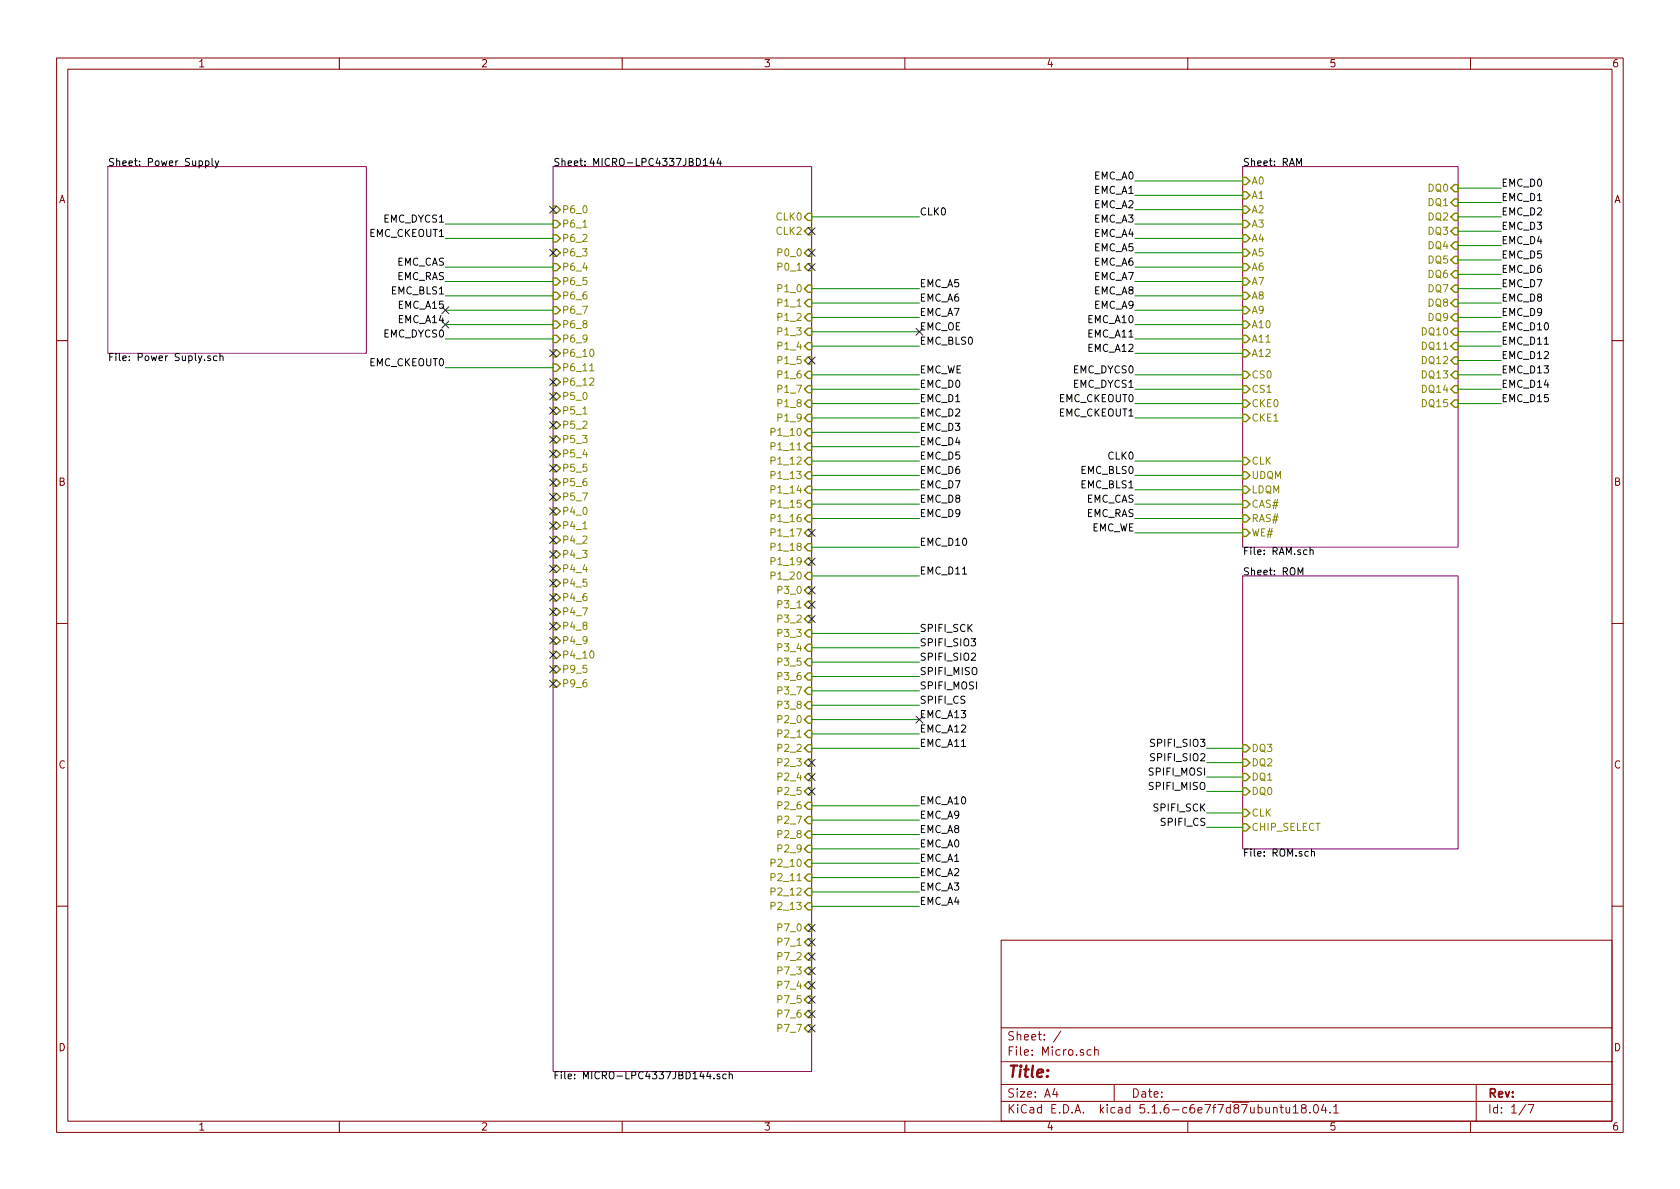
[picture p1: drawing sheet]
EESchema Schematic File Version 4
EELAYER 30 0
EELAYER END
$Descr A4 11693 8268
encoding utf-8
Sheet 1 7
Title ""
Date ""
Rev ""
Comp ""
Comment1 ""
Comment2 ""
Comment3 ""
Comment4 ""
$EndDescr
$Sheet
S 3850 1150 1800 6300
U 5F5D97EE
F0 "MICRO-LPC4337JBD144" 50
F1 "MICRO-LPC4337JBD144.sch" 50
F2 "P0_0" I R 5650 1750 50 
F3 "P0_1" I R 5650 1850 50 
F4 "P1_0" I R 5650 2000 50 
F5 "P1_1" I R 5650 2100 50 
F6 "P1_2" I R 5650 2200 50 
F7 "P1_3" I R 5650 2300 50 
F8 "P1_4" I R 5650 2400 50 
F9 "P1_5" I R 5650 2500 50 
F10 "P1_6" I R 5650 2600 50 
F11 "P1_7" I R 5650 2700 50 
F12 "P1_8" I R 5650 2800 50 
F13 "P1_9" I R 5650 2900 50 
F14 "P1_10" I R 5650 3000 50 
F15 "P1_11" I R 5650 3100 50 
F16 "P1_12" I R 5650 3200 50 
F17 "P1_13" I R 5650 3300 50 
F18 "P1_14" I R 5650 3400 50 
F19 "P1_15" I R 5650 3500 50 
F20 "P1_16" I R 5650 3600 50 
F21 "P1_17" I R 5650 3700 50 
F22 "P1_18" I R 5650 3800 50 
F23 "P1_19" I R 5650 3900 50 
F24 "P1_20" I R 5650 4000 50 
F25 "P3_8" I R 5650 4900 50 
F26 "CLK0" I R 5650 1500 50 
F27 "CLK2" I R 5650 1600 50 
F28 "P3_7" I R 5650 4800 50 
F29 "P3_6" I R 5650 4700 50 
F30 "P3_5" I R 5650 4600 50 
F31 "P3_4" I R 5650 4500 50 
F32 "P3_3" I R 5650 4400 50 
F33 "P3_2" I R 5650 4300 50 
F34 "P3_1" I R 5650 4200 50 
F35 "P3_0" I R 5650 4100 50 
F36 "P2_0" I R 5650 5000 50 
F37 "P2_1" I R 5650 5100 50 
F38 "P2_2" I R 5650 5200 50 
F39 "P2_3" I R 5650 5300 50 
F40 "P2_4" I R 5650 5400 50 
F41 "P2_5" I R 5650 5500 50 
F42 "P2_6" I R 5650 5600 50 
F43 "P2_7" I R 5650 5700 50 
F44 "P2_8" I R 5650 5800 50 
F45 "P2_9" I R 5650 5900 50 
F46 "P2_10" I R 5650 6000 50 
F47 "P2_11" I R 5650 6100 50 
F48 "P2_12" I R 5650 6200 50 
F49 "P2_13" I R 5650 6300 50 
F50 "P7_1" I R 5650 6550 50 
F51 "P7_2" I R 5650 6650 50 
F52 "P7_3" I R 5650 6750 50 
F53 "P7_4" I R 5650 6850 50 
F54 "P7_5" I R 5650 6950 50 
F55 "P7_6" I R 5650 7050 50 
F56 "P7_7" I R 5650 7150 50 
F57 "P7_0" I R 5650 6450 50 
F58 "P6_1" I L 3850 1550 50 
F59 "P6_2" I L 3850 1650 50 
F60 "P6_3" I L 3850 1750 50 
F61 "P6_4" I L 3850 1850 50 
F62 "P6_5" I L 3850 1950 50 
F63 "P6_6" I L 3850 2050 50 
F64 "P6_7" I L 3850 2150 50 
F65 "P6_0" I L 3850 1450 50 
F66 "P6_8" I L 3850 2250 50 
F67 "P6_9" I L 3850 2350 50 
F68 "P6_10" I L 3850 2450 50 
F69 "P6_12" I L 3850 2650 50 
F70 "P6_11" I L 3850 2550 50 
F71 "P5_1" I L 3850 2850 50 
F72 "P5_2" I L 3850 2950 50 
F73 "P5_3" I L 3850 3050 50 
F74 "P5_4" I L 3850 3150 50 
F75 "P5_5" I L 3850 3250 50 
F76 "P5_6" I L 3850 3350 50 
F77 "P5_7" I L 3850 3450 50 
F78 "P5_0" I L 3850 2750 50 
F79 "P4_1" I L 3850 3650 50 
F80 "P4_2" I L 3850 3750 50 
F81 "P4_3" I L 3850 3850 50 
F82 "P4_4" I L 3850 3950 50 
F83 "P4_5" I L 3850 4050 50 
F84 "P4_6" I L 3850 4150 50 
F85 "P4_7" I L 3850 4250 50 
F86 "P4_0" I L 3850 3550 50 
F87 "P4_8" I L 3850 4350 50 
F88 "P4_9" I L 3850 4450 50 
F89 "P4_10" I L 3850 4550 50 
F90 "P9_5" I L 3850 4650 50 
F91 "P9_6" I L 3850 4750 50 
$EndSheet
$Sheet
S 750  1150 1800 1300
U 5F5FD17C
F0 "Power Supply" 50
F1 "Power Suply.sch" 50
$EndSheet
Wire Wire Line
	8400 5750 8650 5750
Text Label 8400 5750 2    50   ~ 0
SPIFI_CS
Wire Wire Line
	5650 4900 6400 4900
Text Label 6400 4900 0    50   ~ 0
SPIFI_CS
Wire Wire Line
	5650 4800 6400 4800
Text Label 6400 4800 0    50   ~ 0
SPIFI_MOSI
Wire Wire Line
	5650 4700 6400 4700
Text Label 6400 4700 0    50   ~ 0
SPIFI_MISO
Text Label 6400 4600 0    50   ~ 0
SPIFI_SIO2
Wire Wire Line
	5650 4400 6400 4400
Text Label 6400 4500 0    50   ~ 0
SPIFI_SIO3
Wire Wire Line
	5650 4500 6400 4500
Wire Wire Line
	6400 4600 5650 4600
Wire Wire Line
	8400 5650 8650 5650
Text Label 8400 5650 2    50   ~ 0
SPIFI_SCK
Wire Wire Line
	8400 5300 8650 5300
Text Label 8400 5300 2    50   ~ 0
SPIFI_SIO2
Wire Wire Line
	8400 5200 8650 5200
Text Label 8400 5200 2    50   ~ 0
SPIFI_SIO3
Wire Wire Line
	8400 5500 8650 5500
Text Label 8400 5500 2    50   ~ 0
SPIFI_MISO
Wire Wire Line
	8400 5400 8650 5400
Text Label 8400 5400 2    50   ~ 0
SPIFI_MOSI
$Sheet
S 8650 4000 1500 1900
U 5F64163B
F0 "ROM" 50
F1 "ROM.sch" 50
F2 "DQ3" I L 8650 5200 50 
F3 "DQ2" I L 8650 5300 50 
F4 "DQ1" I L 8650 5400 50 
F5 "DQ0" I L 8650 5500 50 
F6 "CLK" I L 8650 5650 50 
F7 "CHIP_SELECT" I L 8650 5750 50 
$EndSheet
Text Label 6400 4400 0    50   ~ 0
SPIFI_SCK
Wire Wire Line
	5650 5900 6400 5900
Text Label 6400 5900 0    50   ~ 0
EMC_A0
Wire Wire Line
	5650 6000 6400 6000
Text Label 6400 6000 0    50   ~ 0
EMC_A1
Wire Wire Line
	5650 6100 6400 6100
Text Label 6400 6100 0    50   ~ 0
EMC_A2
Wire Wire Line
	5650 6200 6400 6200
Text Label 6400 6200 0    50   ~ 0
EMC_A3
Wire Wire Line
	5650 6300 6400 6300
Text Label 6400 6300 0    50   ~ 0
EMC_A4
Wire Wire Line
	5650 2000 6400 2000
Text Label 6400 2000 0    50   ~ 0
EMC_A5
Wire Wire Line
	5650 2100 6400 2100
Text Label 6400 2100 0    50   ~ 0
EMC_A6
Wire Wire Line
	5650 2200 6400 2200
Text Label 6400 2200 0    50   ~ 0
EMC_A7
Wire Wire Line
	5650 5800 6400 5800
Text Label 6400 5800 0    50   ~ 0
EMC_A8
Wire Wire Line
	5650 5700 6400 5700
Text Label 6400 5700 0    50   ~ 0
EMC_A9
Wire Wire Line
	5650 5600 6400 5600
Text Label 6400 5600 0    50   ~ 0
EMC_A10
Wire Wire Line
	5650 5200 6400 5200
Text Label 6400 5200 0    50   ~ 0
EMC_A11
Wire Wire Line
	5650 5100 6400 5100
Text Label 6400 5100 0    50   ~ 0
EMC_A12
Wire Wire Line
	5650 5000 6400 5000
Text Label 6400 5000 0    50   ~ 0
EMC_A13
Wire Wire Line
	3850 2150 3100 2150
Text Label 3100 2150 2    50   ~ 0
EMC_A15
Wire Wire Line
	3850 2250 3100 2250
Text Label 3100 2250 2    50   ~ 0
EMC_A14
Wire Wire Line
	5650 2300 6400 2300
Text Label 6400 2300 0    50   ~ 0
EMC_OE
Wire Wire Line
	5650 2400 6400 2400
Text Label 6400 2400 0    50   ~ 0
EMC_BLS0
Wire Wire Line
	5650 2700 6400 2700
Text Label 6400 2700 0    50   ~ 0
EMC_D0
Wire Wire Line
	5650 2800 6400 2800
Text Label 6400 2800 0    50   ~ 0
EMC_D1
Wire Wire Line
	5650 2900 6400 2900
Text Label 6400 2900 0    50   ~ 0
EMC_D2
Wire Wire Line
	5650 3000 6400 3000
Text Label 6400 3000 0    50   ~ 0
EMC_D3
Wire Wire Line
	5650 3100 6400 3100
Text Label 6400 3100 0    50   ~ 0
EMC_D4
Wire Wire Line
	5650 3200 6400 3200
Text Label 6400 3200 0    50   ~ 0
EMC_D5
Wire Wire Line
	5650 3300 6400 3300
Text Label 6400 3300 0    50   ~ 0
EMC_D6
Wire Wire Line
	5650 3400 6400 3400
Text Label 6400 3400 0    50   ~ 0
EMC_D7
Wire Wire Line
	5650 3500 6400 3500
Text Label 6400 3500 0    50   ~ 0
EMC_D8
Wire Wire Line
	5650 3600 6400 3600
Text Label 6400 3600 0    50   ~ 0
EMC_D9
Wire Wire Line
	5650 3800 6400 3800
Text Label 6400 3800 0    50   ~ 0
EMC_D10
Wire Wire Line
	5650 4000 6400 4000
Text Label 6400 4000 0    50   ~ 0
EMC_D11
Wire Wire Line
	8650 1250 7900 1250
Text Label 7900 1250 2    50   ~ 0
EMC_A0
Wire Wire Line
	8650 1350 7900 1350
Text Label 7900 1350 2    50   ~ 0
EMC_A1
Wire Wire Line
	8650 1450 7900 1450
Text Label 7900 1450 2    50   ~ 0
EMC_A2
Wire Wire Line
	8650 1550 7900 1550
Text Label 7900 1550 2    50   ~ 0
EMC_A3
Wire Wire Line
	8650 1650 7900 1650
Text Label 7900 1650 2    50   ~ 0
EMC_A4
Wire Wire Line
	8650 2050 7900 2050
Text Label 7900 2050 2    50   ~ 0
EMC_A8
Wire Wire Line
	8650 2150 7900 2150
Text Label 7900 2150 2    50   ~ 0
EMC_A9
Wire Wire Line
	8650 2250 7900 2250
Text Label 7900 2250 2    50   ~ 0
EMC_A10
Wire Wire Line
	8650 1750 7900 1750
Text Label 7900 1750 2    50   ~ 0
EMC_A5
Wire Wire Line
	8650 1850 7900 1850
Text Label 7900 1850 2    50   ~ 0
EMC_A6
Wire Wire Line
	8650 1950 7900 1950
Text Label 7900 1950 2    50   ~ 0
EMC_A7
Wire Wire Line
	8650 2350 7900 2350
Text Label 7900 2350 2    50   ~ 0
EMC_A11
Wire Wire Line
	8650 2450 7900 2450
Text Label 7900 2450 2    50   ~ 0
EMC_A12
Wire Wire Line
	8650 2600 7900 2600
Text Label 7900 2600 2    50   ~ 0
EMC_DYCS0
Text Label 7900 2700 2    50   ~ 0
EMC_DYCS1
Wire Wire Line
	7900 2700 8650 2700
Wire Wire Line
	5650 1500 6400 1500
Text Label 6400 1500 0    50   ~ 0
CLK0
Wire Wire Line
	8650 3200 7900 3200
Text Label 7900 3200 2    50   ~ 0
CLK0
NoConn ~ 5650 1600
Wire Wire Line
	10150 1300 10450 1300
Wire Wire Line
	10150 1400 10450 1400
Wire Wire Line
	10150 1500 10450 1500
Wire Wire Line
	10150 1600 10450 1600
Wire Wire Line
	10150 1700 10450 1700
Wire Wire Line
	10150 1800 10450 1800
Wire Wire Line
	10150 1900 10450 1900
Wire Wire Line
	10150 2000 10450 2000
Wire Wire Line
	10150 2100 10450 2100
Wire Wire Line
	10150 2200 10450 2200
Wire Wire Line
	10150 2300 10450 2300
Wire Wire Line
	10150 2400 10450 2400
Wire Wire Line
	10150 2500 10450 2500
Wire Wire Line
	10150 2600 10450 2600
Wire Wire Line
	10150 2700 10450 2700
Wire Wire Line
	10150 2800 10450 2800
Wire Wire Line
	7900 3300 8650 3300
Wire Wire Line
	7900 3400 8650 3400
Wire Wire Line
	7900 3500 8650 3500
Wire Wire Line
	7900 3600 8650 3600
Wire Wire Line
	7900 3700 8650 3700
Text Label 7900 3700 2    50   ~ 0
EMC_WE
Text Label 6400 2600 0    50   ~ 0
EMC_WE
Wire Wire Line
	6400 2600 5650 2600
Wire Wire Line
	3100 1650 3850 1650
Text Label 3100 1650 2    50   ~ 0
EMC_CKEOUT1
Wire Wire Line
	3100 2350 3850 2350
Text Label 3100 2350 2    50   ~ 0
EMC_DYCS0
Wire Wire Line
	3850 1550 3100 1550
Text Label 3100 1550 2    50   ~ 0
EMC_DYCS1
Wire Wire Line
	7900 2800 8650 2800
Text Label 7900 2900 2    50   ~ 0
EMC_CKEOUT1
Text Label 7900 2800 2    50   ~ 0
EMC_CKEOUT0
Wire Wire Line
	8650 2900 7900 2900
Text Label 10450 1300 0    50   ~ 0
EMC_D0
Text Label 10450 1400 0    50   ~ 0
EMC_D1
Text Label 10450 1500 0    50   ~ 0
EMC_D2
Text Label 10450 1600 0    50   ~ 0
EMC_D3
Text Label 10450 1700 0    50   ~ 0
EMC_D4
Text Label 10450 1800 0    50   ~ 0
EMC_D5
Text Label 10450 1900 0    50   ~ 0
EMC_D6
Text Label 10450 2000 0    50   ~ 0
EMC_D7
Text Label 10450 2100 0    50   ~ 0
EMC_D8
Text Label 10450 2200 0    50   ~ 0
EMC_D9
Text Label 10450 2300 0    50   ~ 0
EMC_D10
Text Label 10450 2400 0    50   ~ 0
EMC_D11
Text Label 10450 2500 0    50   ~ 0
EMC_D12
Text Label 10450 2600 0    50   ~ 0
EMC_D13
Text Label 10450 2700 0    50   ~ 0
EMC_D14
Text Label 10450 2800 0    50   ~ 0
EMC_D15
Wire Wire Line
	3850 1950 3100 1950
Text Label 3100 1950 2    50   ~ 0
EMC_RAS
Wire Wire Line
	3100 2050 3850 2050
Text Label 3100 2050 2    50   ~ 0
EMC_BLS1
Text Label 7900 3500 2    50   ~ 0
EMC_CAS
Text Label 3100 1850 2    50   ~ 0
EMC_CAS
Wire Wire Line
	3100 1850 3850 1850
Text Label 7900 3600 2    50   ~ 0
EMC_RAS
Text Label 7900 3400 2    50   ~ 0
EMC_BLS1
Text Label 7900 3300 2    50   ~ 0
EMC_BLS0
$Sheet
S 8650 1150 1500 2650
U 5F5DA166
F0 "RAM" 50
F1 "RAM.sch" 50
F2 "A0" I L 8650 1250 50 
F3 "A1" I L 8650 1350 50 
F4 "A2" I L 8650 1450 50 
F5 "A3" I L 8650 1550 50 
F6 "A4" I L 8650 1650 50 
F7 "A5" I L 8650 1750 50 
F8 "A6" I L 8650 1850 50 
F9 "A7" I L 8650 1950 50 
F10 "A8" I L 8650 2050 50 
F11 "A9" I L 8650 2150 50 
F12 "A10" I L 8650 2250 50 
F13 "A11" I L 8650 2350 50 
F14 "A12" I L 8650 2450 50 
F15 "CS0" I L 8650 2600 50 
F16 "DQ0" I R 10150 1300 50 
F17 "DQ1" I R 10150 1400 50 
F18 "DQ2" I R 10150 1500 50 
F19 "DQ3" I R 10150 1600 50 
F20 "DQ4" I R 10150 1700 50 
F21 "DQ5" I R 10150 1800 50 
F22 "DQ6" I R 10150 1900 50 
F23 "DQ7" I R 10150 2000 50 
F24 "DQ8" I R 10150 2100 50 
F25 "DQ9" I R 10150 2200 50 
F26 "DQ10" I R 10150 2300 50 
F27 "DQ11" I R 10150 2400 50 
F28 "DQ12" I R 10150 2500 50 
F29 "DQ13" I R 10150 2600 50 
F30 "DQ14" I R 10150 2700 50 
F31 "DQ15" I R 10150 2800 50 
F32 "CLK" I L 8650 3200 50 
F33 "CS1" I L 8650 2700 50 
F34 "UDQM" I L 8650 3300 50 
F35 "LDQM" I L 8650 3400 50 
F36 "CAS#" I L 8650 3500 50 
F37 "RAS#" I L 8650 3600 50 
F38 "WE#" I L 8650 3700 50 
F39 "CKE0" I L 8650 2800 50 
F40 "CKE1" I L 8650 2900 50 
$EndSheet
NoConn ~ 3850 2450
NoConn ~ 3850 2650
NoConn ~ 3850 2750
NoConn ~ 3850 2850
NoConn ~ 3850 2950
NoConn ~ 3850 3050
NoConn ~ 3850 3150
NoConn ~ 3850 3250
NoConn ~ 3850 3350
NoConn ~ 3850 3450
NoConn ~ 3850 3550
NoConn ~ 3850 3650
NoConn ~ 3850 3750
NoConn ~ 3850 3850
NoConn ~ 3850 3950
NoConn ~ 3850 4050
NoConn ~ 3850 4150
NoConn ~ 3850 4250
NoConn ~ 3850 4350
NoConn ~ 3850 4450
NoConn ~ 3850 4550
NoConn ~ 3850 4650
NoConn ~ 3850 4750
NoConn ~ 5650 4100
NoConn ~ 5650 4200
NoConn ~ 5650 4300
NoConn ~ 5650 5300
NoConn ~ 5650 5400
NoConn ~ 5650 5500
NoConn ~ 5650 6450
NoConn ~ 5650 6550
NoConn ~ 5650 6650
NoConn ~ 5650 6750
NoConn ~ 5650 6850
NoConn ~ 5650 6950
NoConn ~ 5650 7050
NoConn ~ 5650 7150
NoConn ~ 5650 1750
NoConn ~ 5650 1850
NoConn ~ 5650 2500
NoConn ~ 5650 3700
NoConn ~ 3850 1450
NoConn ~ 3850 1750
NoConn ~ 5650 3900
NoConn ~ 6400 5000
NoConn ~ 6400 2300
NoConn ~ 3100 2250
NoConn ~ 3100 2150
Wire Wire Line
	3100 2550 3850 2550
Text Label 3100 2550 2    50   ~ 0
EMC_CKEOUT0
$EndSCHEMATC
